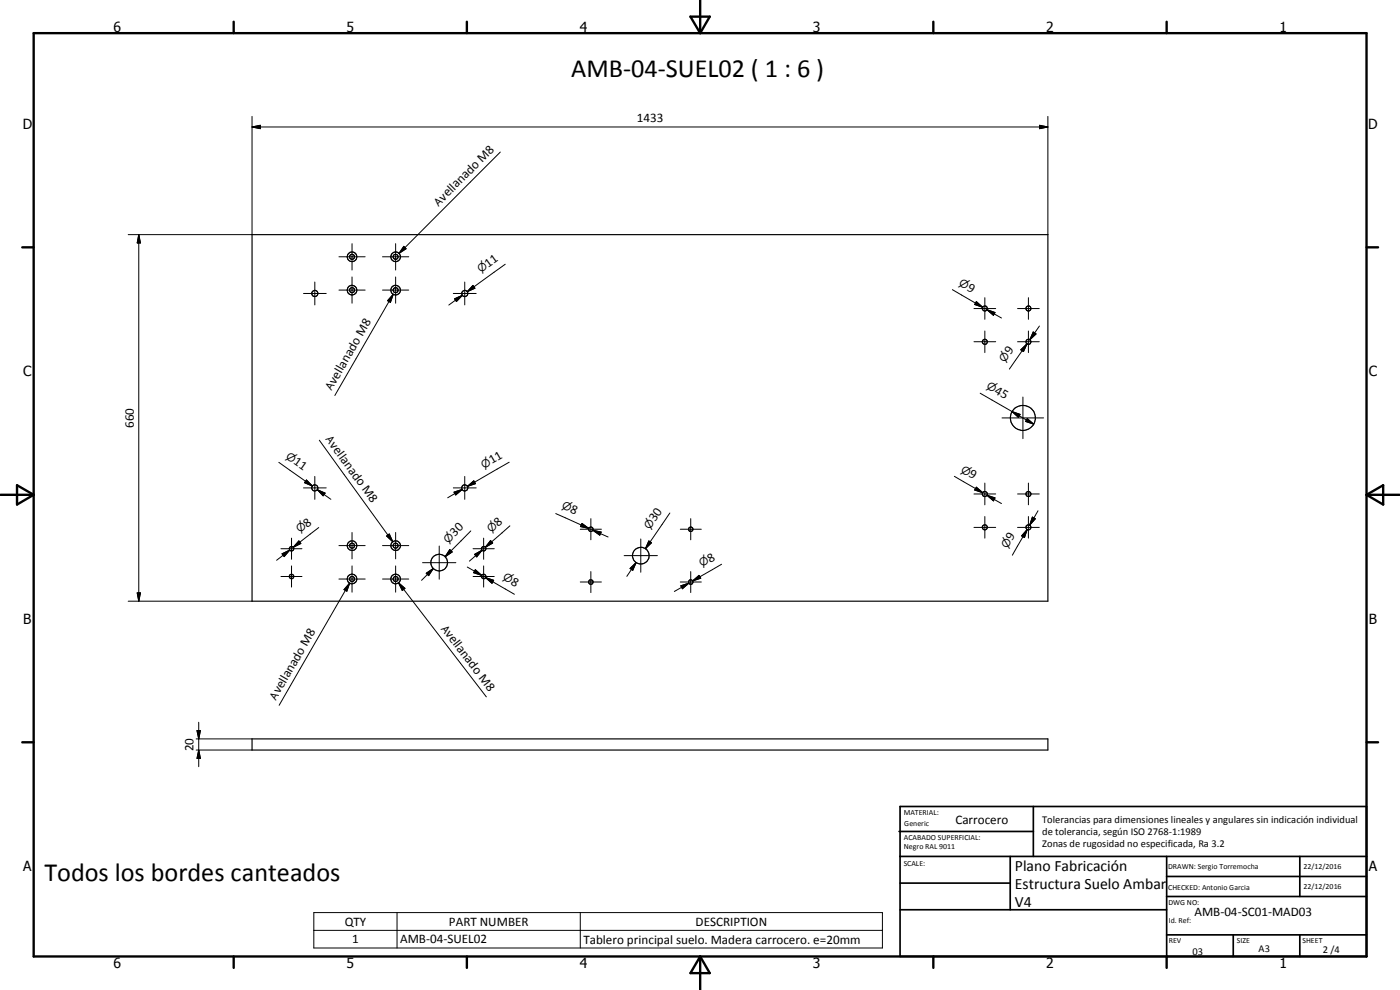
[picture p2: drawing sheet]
<svg xmlns="http://www.w3.org/2000/svg" width="420mm" height="297mm" viewBox="0 0 420 297" stroke-linecap="round" stroke-linejoin="round" font-family="sans-serif">
<g fill="none" stroke="#000" stroke-width=".35">
<path d="M75.6 70.4h238.9v110h-238.9zM75.6 221.7h238.9v3.3h-238.9z"/>
<circle cx="105.6" cy="77" r=".74"/>
<circle cx="105.6" cy="77.1" r="1.44"/>
<circle cx="118.7" cy="77.1" r=".75"/>
<circle cx="118.8" cy="77" r="1.45"/>
<circle cx="94.5" cy="88.1" r=".92"/>
<circle cx="105.6" cy="87.1" r="1.43"/>
<circle cx="105.6" cy="87.1" r=".74"/>
<circle cx="118.7" cy="87.1" r=".74"/>
<circle cx="118.7" cy="87" r="1.46"/>
<circle cx="139.5" cy="88.1" r=".91"/>
<circle cx="295.6" cy="92.5" r=".76"/>
<circle cx="308.7" cy="92.6" r=".75"/>
<circle cx="295.6" cy="102.6" r=".76"/>
<circle cx="308.7" cy="102.6" r=".74"/>
<circle cx="307" cy="125.4" r="3.8"/>
<circle cx="94.5" cy="146.4" r=".92"/>
<circle cx="139.5" cy="146.4" r=".93"/>
<circle cx="177.3" cy="158.8" r=".67"/>
<circle cx="207.3" cy="158.8" r=".67"/>
<circle cx="295.5" cy="158.2" r=".75"/>
<circle cx="295.6" cy="148.2" r=".76"/>
<circle cx="308.6" cy="158.2" r=".76"/>
<circle cx="308.7" cy="148.2" r=".74"/>
<circle cx="87.5" cy="164.6" r=".67"/>
<circle cx="87.5" cy="173" r=".67"/>
<circle cx="105.6" cy="173.7" r=".75"/>
<circle cx="105.6" cy="163.7" r=".74"/>
<circle cx="105.6" cy="163.7" r="1.43"/>
<circle cx="105.7" cy="173.7" r="1.45"/>
<circle cx="118.7" cy="163.7" r=".74"/>
<circle cx="118.7" cy="173.7" r=".74"/>
<circle cx="118.7" cy="163.7" r="1.45"/>
<circle cx="118.8" cy="173.7" r="1.45"/>
<circle cx="131.8" cy="168.8" r="2.5"/>
<circle cx="145.1" cy="173" r=".67"/>
<circle cx="145.2" cy="164.6" r=".66"/>
<circle cx="177.3" cy="174.6" r=".68"/>
<circle cx="192.3" cy="166.7" r="2.49"/>
<circle cx="207.3" cy="174.6" r=".68"/>
</g>
<g fill="none" stroke="#000" stroke-width=".71">
<path d="M10.1 9.9h400v277.1h-400zM70.1 6.5v3.4M140.1 6.5v3.4M207.2 5h5.8l-2.9 4.9zM210.1 0v9.9M280.1 6.5v3.4M350.1 6.5v3.4M6.7 74.2h3.4M410.1 74.2h3.5M.1 148.5h10M5.1 145.6l5 2.9-5 2.9zM410.1 148.5h10"/>
<path d="M410.1 148.5l5-2.9v5.8zM6.7 222.7h3.4M410.1 222.7h3.5M70.1 287v3.4M140.1 287v3.4M210.1 287v10M210.1 287l2.9 5h-5.8zM280.1 287v3.4M350.1 287v3.4"/>
</g>
<g fill="none" stroke="#000" stroke-width=".51">
<path d="M269.8 249.5h40.3M270.1 242h140v45h-140zM270.1 257h140M303.2 257v16M310.1 242v15M350.1 257v30M390.1 257v12M270.1 265h33.1M270.1 273h80M350.1 269h60M350.1 263h60M350.1 280.5h60"/>
<path d="M370.1 280.5v6.5M390.1 280.5v6.5"/>
</g>
<g fill="none" stroke="#000" stroke-width=".3">
<path d="M75.6 38.1l2.5-.5v1zM75.6 34.9v35.5h-37.1M75.6 38.1h238.9M312 37.6l2.5 .5-2.5 .5zM314.5 34.9v35.5M150.1 45.6l-30.4 30.4M41.6 70.4l.6 2.5h-1zM41.6 70.4v110M101.7 77h7.9M105.7 73.1v7.9M114.8 77h7.9M118.7 73.1v7.9"/>
<path d="M121.2 73.9l.7 .7-2.2 1.4zM151.6 79.3l-11.4 8.2M91.1 88.1h6.8M94.5 84.6v6.9M101.7 87h7.9M105.7 83.1v7.9M114.8 87h7.9M118 88.3l-.8 2.4-.9-.5zM118 88.3l-17.5 30.4M118.7 83.1v7.9M136 88.1h6.9M136.4 89.7l2.4-1.1-1.8 1.9z"/>
<path d="M138.8 88.6l-4.1 2.9M139.5 84.6v6.9M141.9 85.6l.6 .9-2.3 1zM142.3 86.1l-2.1 1.4M285.8 86.9l9.1 5.3M292.3 92.6h6.5M292.8 90.9l2.1 1.3M293 90.5l1.9 1.7-2.4-.8zM295.6 89.3v6.5M295.6 99.3v6.5M296.2 92.9l2.4 .9-.5 .8zM296.2 92.9l4.4 2.5"/>
<path d="M305.4 92.6h6.5M308.6 89.3v6.5M308.6 99.3v6.5M310.1 99.6l.8 .6-1.8 1.7zM311.9 97.8l-2.8 4.1M292.3 102.5h6.5M294.2 118l9.5 5.5M305.4 102.5h6.5M306.4 104.9l1.8-1.7-1 2.3zM307 119.1v12.5M308.2 103.2l-1.4 2M308.2 103.2l-5.3 7.5"/>
<path d="M83.7 138.7l10.1 7.1M95.8 132.1l22.1 30.5M152.8 138.7l-12.5 7.2M300.7 125.4h12.5M303.7 123.5l2.4 .8-.5 .9zM303.7 123.5l6.5 3.8M308.3 125.6l1.9 1.7-2.4-.9zM91.1 146.4h6.8M91.7 144.4l2.1 1.4M92 144l1.8 1.8-2.4-1zM94.5 143v6.8M95.2 146.9l2.4 1.1-.6 .8z"/>
<path d="M95.2 146.9l4.1 2.9M95.7 158.3l-7.7 5.9M105.7 159.8v7.9M118.7 159.8v7.9M136 146.4h6.9M136.3 147.7l2.4-.8-1.9 1.6zM138.7 146.9l-4.3 2.5M139.5 143v6.8M140.3 145.9l1.9-1.6 .5 .8zM141.3 159.3l-7.7 7.7M142.4 144.7l-2.1 1.2M153 157.8l-7.3 6.4"/>
<path d="M166.8 154.1l9.9 4.4M174.1 158.8h6.4M174.7 157.1l2 1.4-2.5-.5zM177.3 155.6v6.4M177.9 159.1l2.5 .5-.4 1zM177.9 159.1l4.6 2M201 153.9l-7.3 10.7M204.2 158.8h6.3M207.3 155.6v6.4M286.4 142.9l8.5 4.9M292.3 158.2h6.5M292.3 148.2h6.5"/>
<path d="M292.8 146.6l2.1 1.2M293 146.2l1.9 1.6-2.4-.8zM295.6 144.9v6.6M295.6 155v6.5M296.2 148.6l2.4 .8-.5 .9zM296.2 148.6l4.4 2.5M305.4 158.2h6.5M305.4 148.2h6.5M308.3 158.9l-.8 2.4-.9-.5zM308.3 158.9l-1.3 2.1M308.3 158.9l-4.5 7.7M308.6 144.9v6.6"/>
<path d="M308.6 155v6.5M309.8 155.2l.9 .5-1.7 1.9zM311.5 153.2l-2.5 4.4M41.2 177.9h1l-.6 2.5zM84.3 164.6h6.3M84.3 173h6.3M84.7 166.2l2.2-1.1-1.6 1.9zM86.9 165.1l-3.9 3M87.5 161.5v6.3M87.5 169.8v6.3M89.7 162.3l.6 .8-2.3 1.1zM90 162.7l-2 1.5"/>
<path d="M101.7 163.7h7.9M101.7 173.7h7.9M104.9 175l-.8 2.4-.9-.5zM104.9 175l-21.1 36.6M105.7 169.8v7.9M114.8 163.7h7.9M114.8 173.7h7.9M116 160.8l.8-.6 1.1 2.4zM118.7 169.8v7.9M119.6 174.9l1.9 1.6-.8 .7zM119.6 174.9l26.4 34.2M126.8 168.8h10"/>
<path d="M127.9 172l2.1-1.4-1.4 2.1zM130 170.6l-3.5 3.5M131.8 163.8v10M135 164.9l.7 .7-2.1 1.4zM135.3 165.3l-1.7 1.7M140.2 170.1l4.4 2.5M142 164.6h6.3M142 173h6.3M142.4 166.3l2.2-1.2-1.5 2zM142.7 170.9l1.9 1.7-2.5-.8zM144.6 165.1l-3.7 3.3M145.1 161.5v6.3"/>
<path d="M145.1 169.8v6.3M145.7 173.3l2.5 .8-.6 .9zM145.7 173.3l2.2 1.2M145.7 173.3l8.7 5M147.2 162.2l.7 .7-2.2 1.3zM147.5 162.6l-1.8 1.6M174.1 174.6h6.4M177.3 171.5v6.3M187.3 166.7h10M189.1 170.6l1.8-1.8-1 2.3zM190.9 168.8l-2.8 4.1M192.3 161.7v10"/>
<path d="M194.7 162.3l.8 .6-1.8 1.7zM195.1 162.6l-1.4 2M204.2 174.6h6.3M204.3 175.8l2.4-.8-1.9 1.7zM206.7 175l-4.3 2.5M207.3 171.5v6.3M207.9 174.3l1.9-1.7 .5 .9zM216.6 169.3l-8.7 5M38.5 180.4h37.1M59.1 219.2h1l-.5 2.5zM59.6 216.7v13.3M58.9 221.7h16.7"/>
<path d="M58.9 225h16.7M59.6 225l.5 2.5h-1zM94.2 273.8h170.6v10.6h-170.6zM94.2 279.1h170.6M119.2 273.8v10.6M174.1 273.8v10.6"/>
</g>
<g fill="#000">
<path d="M75.6 38.1l2.5-.5v1zM312 37.6l2.5 .5-2.5 .5zM41.6 70.4l.6 2.5h-1zM121.2 73.9l.7 .7-2.2 1.4zM118 88.3l-.8 2.4-.9-.5zM136.4 89.7l2.4-1.1-1.8 1.9zM141.9 85.6l.6 .9-2.3 1zM293 90.5l1.9 1.7-2.4-.8zM296.2 92.9l2.4 .9-.5 .8zM310.1 99.6l.8 .6-1.8 1.7zM306.4 104.9l1.8-1.7-1 2.3zM303.7 123.5l2.4 .8-.5 .9z"/>
<path d="M308.3 125.6l1.9 1.7-2.4-.9zM92 144l1.8 1.8-2.4-1zM95.2 146.9l2.4 1.1-.6 .8zM136.3 147.7l2.4-.8-1.9 1.6zM140.3 145.9l1.9-1.6 .5 .8zM174.7 157.1l2 1.4-2.5-.5zM177.9 159.1l2.5 .5-.4 1zM293 146.2l1.9 1.6-2.4-.8zM296.2 148.6l2.4 .8-.5 .9zM309.8 155.2l.9 .5-1.7 1.9zM41.2 177.9h1l-.6 2.5zM84.7 166.2l2.2-1.1-1.6 1.9z"/>
<path d="M89.7 162.3l.6 .8-2.3 1.1zM104.9 175l-.8 2.4-.9-.5zM116 160.8l.8-.6 1.1 2.4zM119.6 174.9l1.9 1.6-.8 .7zM127.9 172l2.1-1.4-1.4 2.1zM135 164.9l.7 .7-2.1 1.4zM142.7 170.9l1.9 1.7-2.5-.8zM142.4 166.3l2.2-1.2-1.5 2zM147.2 162.2l.7 .7-2.2 1.3zM145.7 173.3l2.5 .8-.6 .9zM189.1 170.6l1.8-1.8-1 2.3zM194.7 162.3l.8 .6-1.8 1.7z"/>
<path d="M204.3 175.8l2.4-.8-1.9 1.7zM207.9 174.3l1.9-1.7 .5 .9zM308.3 158.9l-.8 2.4-.9-.5zM59.1 219.2h1l-.5 2.5zM59.6 225l.5 2.5h-1z"/>
</g>
<g font-size="7.9">
<text x="171.4" y="23.1">AMB-04-SUEL02 ( 1 : 6 )</text>
<text x="13.3" y="264.3">Todos los bordes canteados</text>
</g>
<g font-size="4.7">
<text x="304.6" y="261.2">Plano Fabricación</text>
<text x="304.6" y="266.6">Estructura Suelo Ambar</text>
<text x="304.6" y="272">V4</text>
</g>
<g font-size="4.2">
<text x="34" y="9.6">6</text>
<text x="104" y="9.6">5</text>
<text x="174" y="9.6">4</text>
<text x="244" y="9.6">3</text>
<text x="314" y="9.6">2</text>
<text x="384" y="9.6">1</text>
<text x="6.8" y="38.7">D</text>
<text x="410.6" y="38.7">D</text>
<text x="7" y="112.9">C</text>
<text x="410.8" y="112.9">C</text>
<text x="7" y="187.1">B</text>
<text x="410.8" y="187.1">B</text>
<text x="7" y="261.4">A</text>
<text x="410.8" y="261.4">A</text>
<text x="34" y="290.4">6</text>
<text x="104" y="290.4">5</text>
<text x="174" y="290.4">4</text>
<text x="244" y="290.4">3</text>
<text x="314" y="290.4">2</text>
<text x="384" y="290.4">1</text>
</g>
<g font-size="3.9">
<text x="191.1" y="36.6">1433</text>
<text x="133.1" y="60.5" transform="rotate(-45 133.1 60.5)">vellanado M8</text>
<text x="146.5" y="80.3" transform="rotate(-36 146.5 80.3)">11</text>
<text x="290" y="86.9" transform="rotate(30 290 86.9)">9</text>
<text x="303.2" y="106.6" transform="rotate(-55 303.2 106.6)">9</text>
<text x="100.6" y="115.4" transform="rotate(-60 100.6 115.4)">vel anado M8</text>
<text x="298.3" y="117.9" transform="rotate(30 298.3 117.9)">45</text>
<text x="40.1" y="128.4" transform="rotate(-90 40.1 128.4)">660</text>
<text x="98.8" y="133.5" transform="rotate(54 98.8 133.5)">vellanado M8</text>
<text x="87.9" y="139.1" transform="rotate(35 87.9 139.1)">11</text>
<text x="147.6" y="139.2" transform="rotate(-30 147.6 139.2)">11</text>
<text x="290.6" y="142.9" transform="rotate(30 290.6 142.9)">9</text>
<text x="170.9" y="153.6" transform="rotate(24 170.9 153.6)">8</text>
<text x="92.1" y="158.3" transform="rotate(-38 92.1 158.3)">8</text>
<text x="136.5" y="161.2" transform="rotate(-45 136.5 161.2)">30</text>
<text x="149.6" y="158" transform="rotate(-41 149.6 158)">8</text>
<text x="196.6" y="156.6" transform="rotate(-56 196.6 156.6)">30</text>
<text x="303.7" y="162.4" transform="rotate(-60 303.7 162.4)">9</text>
<text x="213.1" y="168.8" transform="rotate(-30 213.1 168.8)">8</text>
<text x="153.1" y="175.1" transform="rotate(30 153.1 175.1)">8</text>
<text x="133.5" y="190.3" transform="rotate(52 133.5 190.3)">vellanado M8</text>
<text x="83.9" y="208.3" transform="rotate(-60 83.9 208.3)">vel anado M8</text>
<text x="58.1" y="225.4" transform="rotate(-90 58.1 225.4)">20</text>
<text x="286.7" y="247.3">Carrocero</text>
<text x="358.5" y="275">AMB-04-SC01-MAD03</text>
<text x="103.5" y="277.7">QTY</text>
<text x="134.7" y="277.7">PART NUMBER</text>
<text x="208.8" y="277.7">DESCRIPTION</text>
<text x="105.7" y="283">1</text>
<text x="120.1" y="283">AMB-04-SUEL02</text>
<text x="175.1" y="283.1">Tablero principal suelo. Madera carrocero. e=20mm</text>
</g>
<g font-size="3.3">
<text x="131.6" y="62" transform="rotate(-45 131.6 62)">A</text>
<text x="144.3" y="82" transform="rotate(-36 144.3 82)">n</text>
<text x="287.6" y="85.5" transform="rotate(30 287.6 85.5)">n</text>
<text x="301.6" y="108.9" transform="rotate(-55 301.6 108.9)">n</text>
<text x="99.5" y="117.3" transform="rotate(-60 99.5 117.3)">A</text>
<text x="295.9" y="116.5" transform="rotate(30 295.9 116.5)">n</text>
<text x="97.6" y="131.8" transform="rotate(54 97.6 131.8)">A</text>
<text x="85.6" y="137.5" transform="rotate(35 85.6 137.5)">n</text>
<text x="145.2" y="140.6" transform="rotate(-30 145.2 140.6)">n</text>
<text x="288.2" y="141.5" transform="rotate(30 288.2 141.5)">n</text>
<text x="168.4" y="152.4" transform="rotate(24 168.4 152.4)">n</text>
<text x="89.9" y="160" transform="rotate(-38 89.9 160)">n</text>
<text x="147.4" y="159.9" transform="rotate(-41 147.4 159.9)">n</text>
<text x="195" y="159" transform="rotate(-56 195 159)">n</text>
<text x="134.5" y="163.2" transform="rotate(-45 134.5 163.2)">n</text>
<text x="302.3" y="164.8" transform="rotate(-60 302.3 164.8)">n</text>
<text x="150.7" y="173.7" transform="rotate(30 150.7 173.7)">n</text>
<text x="210.6" y="170.2" transform="rotate(-30 210.6 170.2)">n</text>
<text x="132.2" y="188.6" transform="rotate(52 132.2 188.6)">A</text>
<text x="82.8" y="210.2" transform="rotate(-60 82.8 210.2)">A</text>
</g>
<g font-size="3.1">
<text x="312.7" y="246.8">Tolerancias para dimensiones lineales y angulares sin indicación individual</text>
<text x="312.7" y="250.4">de tolerancia, según ISO 2768-1:1989</text>
<text x="312.7" y="254">Zonas de rugosidad no especificada, Ra 3.2</text>
<text x="357.9" y="286.4">03</text>
<text x="377.7" y="285.6">A3</text>
<text x="397" y="285.9">2 /4</text>
</g>
<g font-size="2.4">
<text x="271.2" y="244.4">MATERIAL:</text>
<text x="271.3" y="252">ACABADO SUPERFICIAL:</text>
<text x="271.4" y="247.9">Generic</text>
<text x="271.3" y="254.6">Negro RAL 9011</text>
<text x="271.2" y="259.7">SCALE:</text>
<text x="350.6" y="260.8">DRAWN: Sergio Torremocha</text>
<text x="391.2" y="260.6">22/12/2016</text>
<text x="350.6" y="267">CHECKED: Antonio Garcia</text>
<text x="391.2" y="266.7">22/12/2016</text>
<text x="350.6" y="271.4">DWG NO:</text>
<text x="350.8" y="276.9">Id. Ref:</text>
<text x="350.8" y="282.8">REV</text>
<text x="371.2" y="282.9">SIZE</text>
<text x="390.9" y="282.9">SHEET</text>
</g>
</svg>
